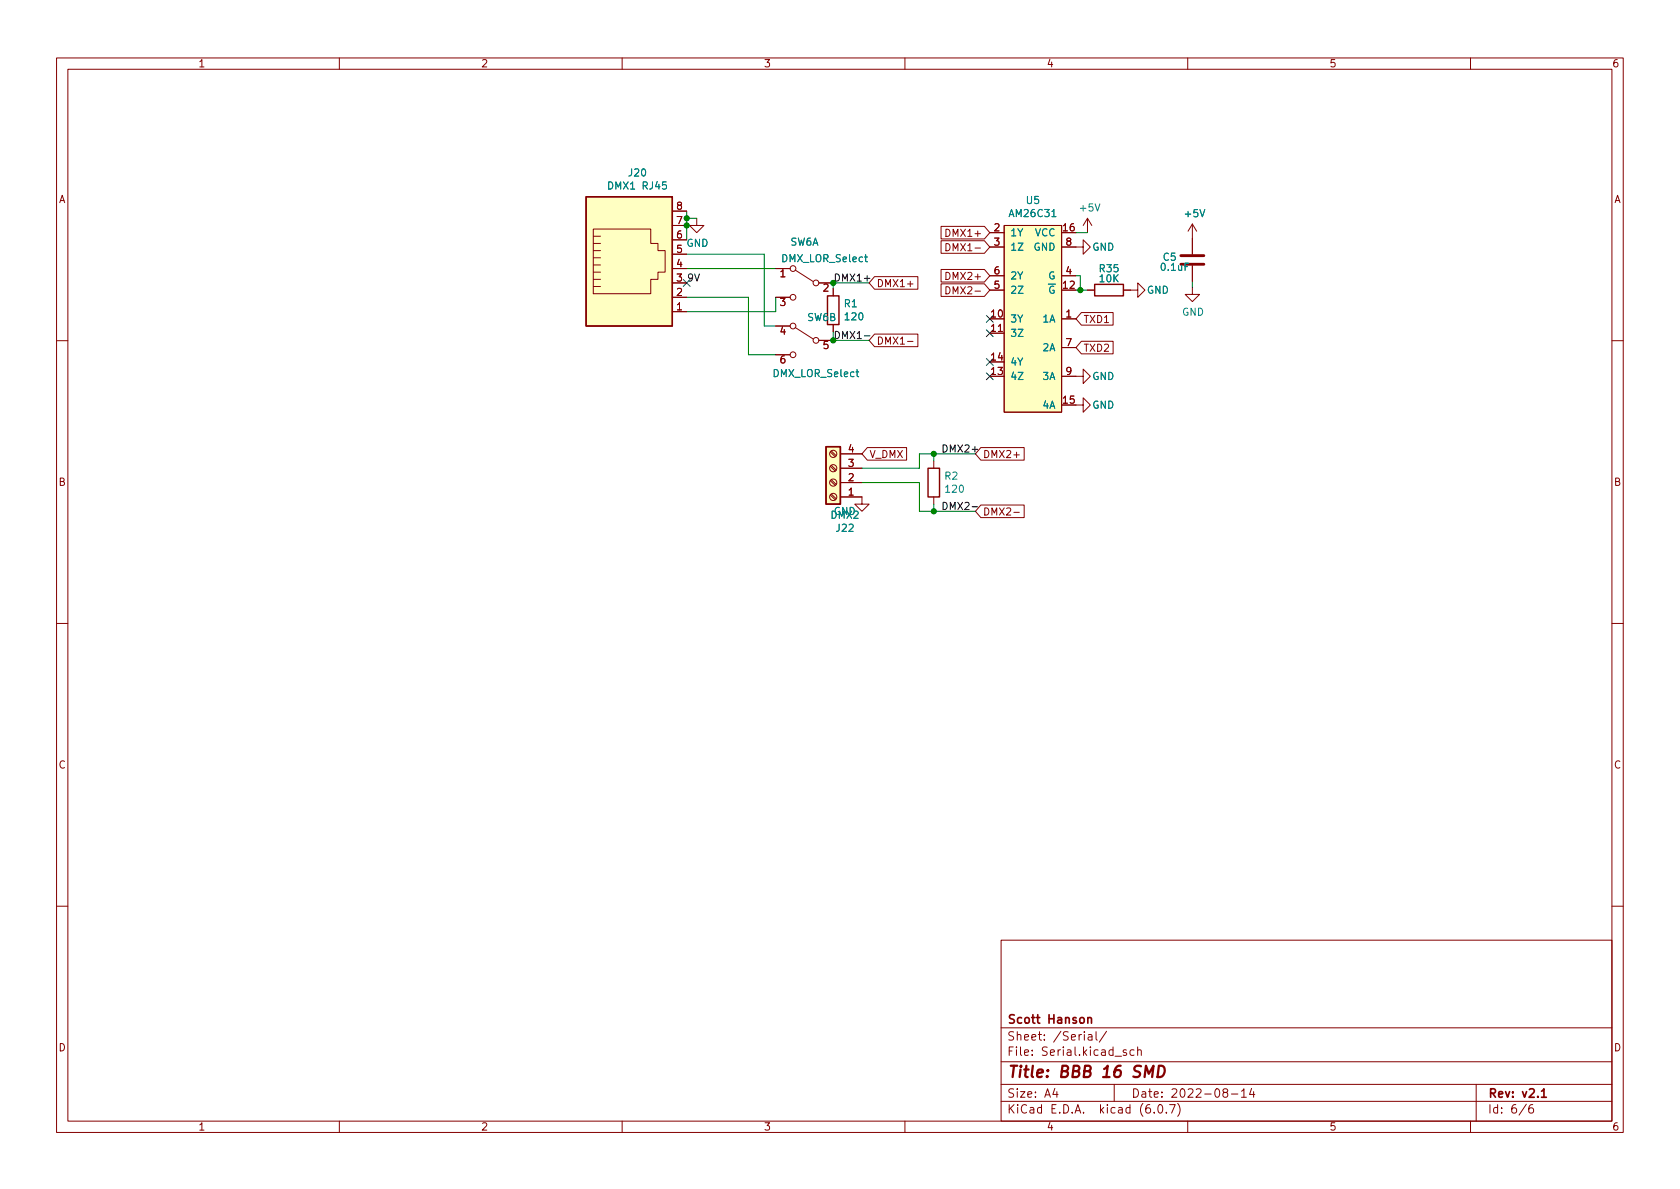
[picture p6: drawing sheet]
<svg xmlns="http://www.w3.org/2000/svg" width="297mm" height="210mm" viewBox="0 0 297 210" stroke-linecap="round" stroke-linejoin="round" font-family="sans-serif">
<g fill="none" stroke="#840000" stroke-width=".18">
<path d="M10 10.2h277v190.1h-277zM12 12.2h273v186.1h-273zM60 10.2v2M110 10.2v2M160 10.2v2M210 10.2v2M260 10.2v2M118.9 39.9h2.5M118.9 37.3h2.5M123.2 38.6v1.3h1.3l-1.3 1.2-1.3-1.2h1.3M177.5 39.9h10.2v33h-10.2zM192.3 38.6l-.8 1.3"/>
<path d="M192.3 38.6v2.5M192.3 38.6l.7 1.3M210.8 39.6v5.4M210.8 39.6l-.7 1.3M210.8 39.6l.8 1.3M104.9 50.7h1.3M104.9 49.4h1.3M104.9 48.1h1.3M104.9 46.9h1.3M104.9 45.6h1.3M104.9 44.3h1.3M104.9 40.5h10.2v2.5h1.2v1.3h1.3v3.8h-1.3v1.3h-1.2v2.5h-10.2z"/>
<path d="M104.9 43h1.3M104.9 41.8h1.3M118.9 47.5h2.5M118.9 50h2.5M118.9 52.6h2.5M118.9 55.1h2.5M118.9 45h2.5M118.9 42.4h2.5M137.2 47.5h2.5M137.2 52.6h2.5M137.2 57.7h2.5M140.6 47.7l3.2 2.1"/>
<path d="M140.6 57.9l3.2 2M144.8 50h2.5M147.3 51v1.3M147.3 57.4v1.3M154.6 48.9h7.7v2.2h-7.7l-.9-1.1zM154.6 59.1h7.7v2.2h-7.7l-.9-1.1zM166.4 42.6h7.7l.9 1.1-.9 1.1h-7.7zM166.4 40h7.7l.9 1.1-.9 1.2h-7.7zM166.4 47.7h7.7l.9 1.1-.9 1.1h-7.7zM166.4 50.2h7.7l.9 1.1-.9 1.1h-7.7zM167.2 43.1a.64 .64 0 0 1 .8 .6 .64 .64 0 0 1-.8 .6zM167.2 40.5a.64 .64 0 0 1 .8 .7 .64 .64 0 0 1-.8 .6z"/>
<path d="M167.2 48.2a.64 .64 0 0 1 .8 .6 .64 .64 0 0 1-.8 .6zM167.2 50.7a.64 .64 0 0 1 .8 .6 .64 .64 0 0 1-.8 .7zM175 58.9h2.5M175 41.1h2.5M175 43.7h2.5M175 48.8h2.5M175 51.3h2.5M187.7 43.7h3.8v-1.3l1.3 1.3-1.3 1.3v-1.3M187.7 56.4h2.5M187.7 48.8h2.5M191.2 55.3h5.6v2.2h-5.6l-1-1.1zM192.3 51.3h1.2"/>
<path d="M198.6 51.3h2.6v-1.3l1.2 1.3-1.2 1.3v-1.3M210.8 50.8v1.3h1.3l-1.3 1.2-1.3-1.2h1.3M210.8 47v2.8M10 60.2h2M137.2 62.7h2.5M144.8 60.2h2.5M146.8 79.9l.9 .9M147 79.8l.9 .8M153.4 79.1h6.9v2.3h-6.9l-1-1.1zM160.5 60.4h.9M173.4 79.1h7.7v2.3h-7.7l-.9-1.1zM187.7 66.5h3.8v-1.2l1.3 1.2-1.3 1.3v-1.3"/>
<path d="M187.7 61.5h2.5M190.2 71.6h1.3v-1.2l1.3 1.2-1.3 1.3v-1.3M191.2 60.4h5.6v2.2h-5.6l-1-1.1zM285 60.2h2M146.8 82.5l.9 .8M146.8 85l.9 .8M146.8 87.5l.9 .9M147 82.3l.9 .8M147 84.8l.9 .9M147 87.4l.9 .8M148.6 87.9h3.8v1.2h1.3l-1.3 1.3-1.3-1.3h1.3M148.6 85.3h3.8"/>
<path d="M148.6 82.8h3.8M148.6 80.3h3.8M165.1 81.5v1.3M165.1 87.9v1.2M173.4 89.3h7.7v2.2h-7.7l-.9-1.1zM179.3 90.6h.9M10 110.2h2M285 110.2h2M10 160.2h2M177 166.3h108v32h-108zM285 160.2h2M60 198.3v2"/>
<path d="M110 198.3v2M160 198.3v2M177 194.8h108M177 191.8h108M177 187.8h108M177 181.8h108M186.5 192.5l-.4 1h1M186.9 193v1M192.4 183h.6l.1 .9M193.1 183.3l-.5 .1a.29 .29 0 0 0-.2 .2 .29 .29 0 0 0 .2 .3h.5M193.8 182.4v1.3l.2 .2M195.6 182.4l-1.2 1.9"/>
<path d="M197 191.8v3M199.1 185.7l-.3-.1-.2 .2v.3l.5 .1v.4h-.5M200.5 185.7l-.4-.1-.3 .3v.4l.1 .3h.6M201.1 185.8l.3-.2 .3 .1 .1 .9M201.1 185.1v1.5M204.1 196.7v.1M204.9 195.4l.2-.1a.81 .81 0 0 1 .6 .7 .81 .81 0 0 1-.3 .8h-.2a.81 .81 0 0 1-.6-.6 .81 .81 0 0 1 .3-.8zM206.2 196.7v.1M206.8 195.3h1l-.7 1.5M208.2 195.1a1.72 1.72 0 0 1 0 2.3M210 198.3v2M216.5 193.2l-.3-.3 .1-.2 .2-.2 .4 .1 .2 .2-.1 .2-.6 .2-.2 .3 .1 .4 .2 .1h.4l.2-.3-.1-.4-.2-.1"/>
<path d="M217.7 193.5h1.2M219.5 193l.4-.5v1.5M219.5 194h.9M221.3 192.5l-.4 1h1M221.6 193v1M260 198.3v2M261 191.8v6.5M269.9 195.3l-1.3 1.9M271 195.3a.6 .6 0 0 0-.7 .7v.5l.1 .3h.5l.2-.1 .1-.5-.2-.2-.4-.1-.3 .3"/>
<circle cx="140.2" cy="47.5" r=".51"/>
<circle cx="140.2" cy="57.7" r=".51"/>
<circle cx="140.2" cy="52.6" r=".51"/>
<circle cx="144.3" cy="50" r=".51"/>
<circle cx="140.2" cy="62.7" r=".51"/>
<circle cx="144.3" cy="60.2" r=".51"/>
<circle cx="147.3" cy="82.8" r=".63"/>
<circle cx="147.3" cy="87.9" r=".63"/>
<circle cx="147.3" cy="80.3" r=".63"/>
<circle cx="147.3" cy="85.3" r=".63"/>
</g>
<path d="M192.3 179.9v1M192.3 180.1l.3-.2 .3 .1 .1 .9M272.6 193l.4-.5v1.5M272.6 194h.8" fill="none" stroke="#840000" stroke-width=".3"/>
<path d="M202.4 190.5l.2-2 .5 1.4 .9-1.4-.3 2M204.9 188.5h.5a1.08 1.08 0 0 1 .5 1 1.08 1.08 0 0 1-.8 1h-.4z" fill="none" stroke="#840000" stroke-width=".4"/>
<g fill="#ffffc2" stroke="#ffffc2" stroke-width=".18">
<path d="M177.5 39.9h10.2v33h-10.2z"/>
<path d="M103.6 34.8h15.3v22.9h-15.3z"/>
<path d="M146 79h2.6v10.1h-2.6z"/>
</g>
<path d="M103.6 34.8h15.3v22.9h-15.3zM146.3 52.3h2v5.1h-2zM193.5 50.3h5.1v2h-5.1zM146 79h2.6v10.1h-2.6zM164.1 82.8h2v5.1h-2z" fill="none" stroke="#840000" stroke-width=".25"/>
<path d="M208.8 46.7h4.1M208.8 45.2h4.1" fill="none" stroke="#840000" stroke-width=".51"/>
<path d="M152.8 59.4h1M171.9 89.6h1" fill="none" stroke="#000" stroke-width=".18"/>
<g fill="none" stroke="#008400" stroke-width=".18">
<path d="M121.4 37.3v5.1M121.4 38.6h1.8M121.4 47.5h15.8M121.4 52.6h10.9v10.1h4.9M121.4 45h13.7v12.7h2.1M137.2 52.6v2.5h-15.8M153.7 50h-6.4v1M190.2 51.3h2.1M190.2 41.1h2.1M190.2 48.8h.8v2.5M210.8 49.8v1M147.3 60.2h6.4"/>
<path d="M152.4 85.3h10.2v5.1h9.9M165.1 80.3v1.2M165.1 89.1v1.3M172.5 80.3h-9.9v2.5h-10.2"/>
</g>
<path d="M120.8 49.4l1.2 1.2M122 49.4l-1.2 1.2M174.4 58.3l1.2 1.2M174.4 55.8l1.2 1.2M175.6 58.3l-1.2 1.2M175.6 55.8l-1.2 1.2M174.4 63.4l1.2 1.2M174.4 65.9l1.2 1.3M175.6 63.4l-1.2 1.2M175.6 65.9l-1.2 1.3" fill="none" stroke="#000084" stroke-width=".18"/>
<g fill="#008400" stroke="#008400" stroke-width=".18">
<circle cx="147.3" cy="50" r=".46"/>
<circle cx="121.4" cy="38.6" r=".46"/>
<circle cx="121.4" cy="39.9" r=".46"/>
<circle cx="191" cy="51.3" r=".46"/>
<circle cx="165.1" cy="80.3" r=".46"/>
<circle cx="147.3" cy="60.2" r=".46"/>
<circle cx="165.1" cy="90.4" r=".46"/>
</g>
<text font-size="2.8" fill="#840000" x="178" y="190.6">Title: BBB 16 SMD</text>
<g font-size="2.1" fill="#840000">
<text x="178" y="184">Sheet: /Serial/</text>
<text x="178" y="181">Scott Hanson</text>
<text x="178" y="186.7">File: Serial.kicad_sch</text>
<text x="178" y="196.9">KiCad E.D.A. kicad (6.0.7)</text>
<text x="178" y="194.1">Size: A4</text>
<text x="200" y="194.1">Date: 2022-08-14</text>
<text x="263" y="194.1">Rev: v2.1</text>
<text x="263" y="196.9">Id: 6/6</text>
</g>
<g font-size="1.8" fill="#840000">
<text x="35" y="11.9">1</text>
<text x="85" y="11.9">2</text>
<text x="135" y="11.9">3</text>
<text x="185" y="11.9">4</text>
<text x="235" y="11.9">5</text>
<text x="285" y="11.9">6</text>
<text x="10.3" y="35.9">A</text>
<text x="285.3" y="35.9">A</text>
<text x="119.7" y="39.6">7</text>
<text x="119.7" y="37.1">8</text>
<text x="167.8" y="41.9">DMX1+</text>
<text x="175.8" y="40.9">2</text>
<text x="188" y="40.9">16</text>
<text x="119.7" y="47.2">4</text>
<text x="119.7" y="44.7">5</text>
<text x="119.7" y="42.2">6</text>
<text x="168.2" y="44.4">DMX1-</text>
<text x="175.8" y="43.4">3</text>
<text x="188.5" y="43.4">8</text>
<text x="119.7" y="52.3">2</text>
<text x="119.7" y="49.8">3</text>
<text x="137.9" y="49">1</text>
<text x="145.6" y="51.6">2</text>
<text x="154.9" y="50.8">DMX1+</text>
<text x="167.8" y="49.5">DMX2+</text>
<text x="168.2" y="52">DMX2-</text>
<text x="175.8" y="51">5</text>
<text x="175.8" y="48.5">6</text>
<text x="188" y="51">12</text>
<text x="188.5" y="48.5">4</text>
<text x="119.7" y="54.9">1</text>
<text x="137.9" y="54.1">3</text>
<text x="137.9" y="59.2">4</text>
<text x="175.3" y="56.1">10</text>
<text x="175.3" y="58.7">11</text>
<text x="188.5" y="56.1">1</text>
<text x="191.5" y="57.1">TXD1</text>
<text x="137.9" y="64.3">6</text>
<text x="145.6" y="61.7">5</text>
<text x="154.9" y="60.9">DMX1-</text>
<text x="175.3" y="63.7">14</text>
<text x="188.5" y="61.2">7</text>
<text x="191.5" y="62.2">TXD2</text>
<text x="175.3" y="66.3">13</text>
<text x="188" y="71.4">15</text>
<text x="188.5" y="66.3">9</text>
<text x="150" y="82.5">3</text>
<text x="150" y="80">4</text>
<text x="153.7" y="81">V_DMX</text>
<text x="173.7" y="81">DMX2+</text>
<text x="10.3" y="85.9">B</text>
<text x="150" y="87.6">1</text>
<text x="150" y="85.1">2</text>
<text x="285.3" y="85.9">B</text>
<text x="173.7" y="91.1">DMX2-</text>
<text x="10.3" y="135.9">C</text>
<text x="285.3" y="135.9">C</text>
<text x="10.3" y="185.9">D</text>
<text x="285.3" y="185.9">D</text>
<text x="35" y="199.9">1</text>
<text x="85" y="199.9">2</text>
<text x="135" y="199.9">3</text>
<text x="185" y="199.9">4</text>
<text x="235" y="199.9">5</text>
<text x="285" y="199.9">6</text>
</g>
<g font-size="1.8" fill="#008484">
<text x="107.9" y="33.5">DMX1 RJ45</text>
<text x="111.2" y="31.2">J20</text>
<text x="178.6" y="41.8">1Y</text>
<text x="178.6" y="38.4">AM26C31</text>
<text x="181.5" y="36.1">U5</text>
<text x="183" y="41.8">VCC</text>
<text x="191.1" y="37.4">+5V</text>
<text x="209.6" y="38.4">+5V</text>
<text x="121.4" y="43.6">GND</text>
<text x="138.4" y="46.3">DMX_LOR_Select</text>
<text x="139.7" y="43.4">SW6A</text>
<text x="178.6" y="44.3">1Z</text>
<text x="182.8" y="44.3">GND</text>
<text x="193.1" y="44.3">GND</text>
<text x="205.4" y="47.9">0.1uF</text>
<text x="205.7" y="46.1">C5</text>
<text x="178.6" y="51.9">2Z</text>
<text x="178.6" y="49.4">2Y</text>
<text x="183.9" y="51.9">~{G}</text>
<text x="185.3" y="49.4">G</text>
<text x="194.5" y="48.1">R35</text>
<text x="194.5" y="49.9">10K</text>
<text x="202.8" y="51.9">GND</text>
<text x="142.7" y="56.8">SW6B</text>
<text x="149.3" y="54.3">R1</text>
<text x="149.5" y="56.6">120</text>
<text x="178.6" y="57">3Y</text>
<text x="178.6" y="59.6">3Z</text>
<text x="184.4" y="57">1A</text>
<text x="209" y="55.8">GND</text>
<text x="178.6" y="64.6">4Y</text>
<text x="184.4" y="62.1">2A</text>
<text x="136.9" y="66.7">DMX_LOR_Select</text>
<text x="178.6" y="67.2">4Z</text>
<text x="184.4" y="67.2">3A</text>
<text x="193.1" y="67.2">GND</text>
<text x="184.4" y="72.3">4A</text>
<text x="193.1" y="72.3">GND</text>
<text x="167.1" y="84.8">R2</text>
<text x="167.3" y="87.1">120</text>
<text x="147.4" y="91.1">GND</text>
<text x="147.9" y="94">J22</text>
</g>
<g font-size="1.8">
<text x="121.4" y="49.8">9V</text>
<text x="147.3" y="49.8">DMX1+</text>
<text x="166.4" y="80">DMX2+</text>
<text x="166.4" y="90.2">DMX2-</text>
</g>
<text font-size="1.8" fill="#008400" x="147.3" y="59.9">DMX1-</text>
</svg>
